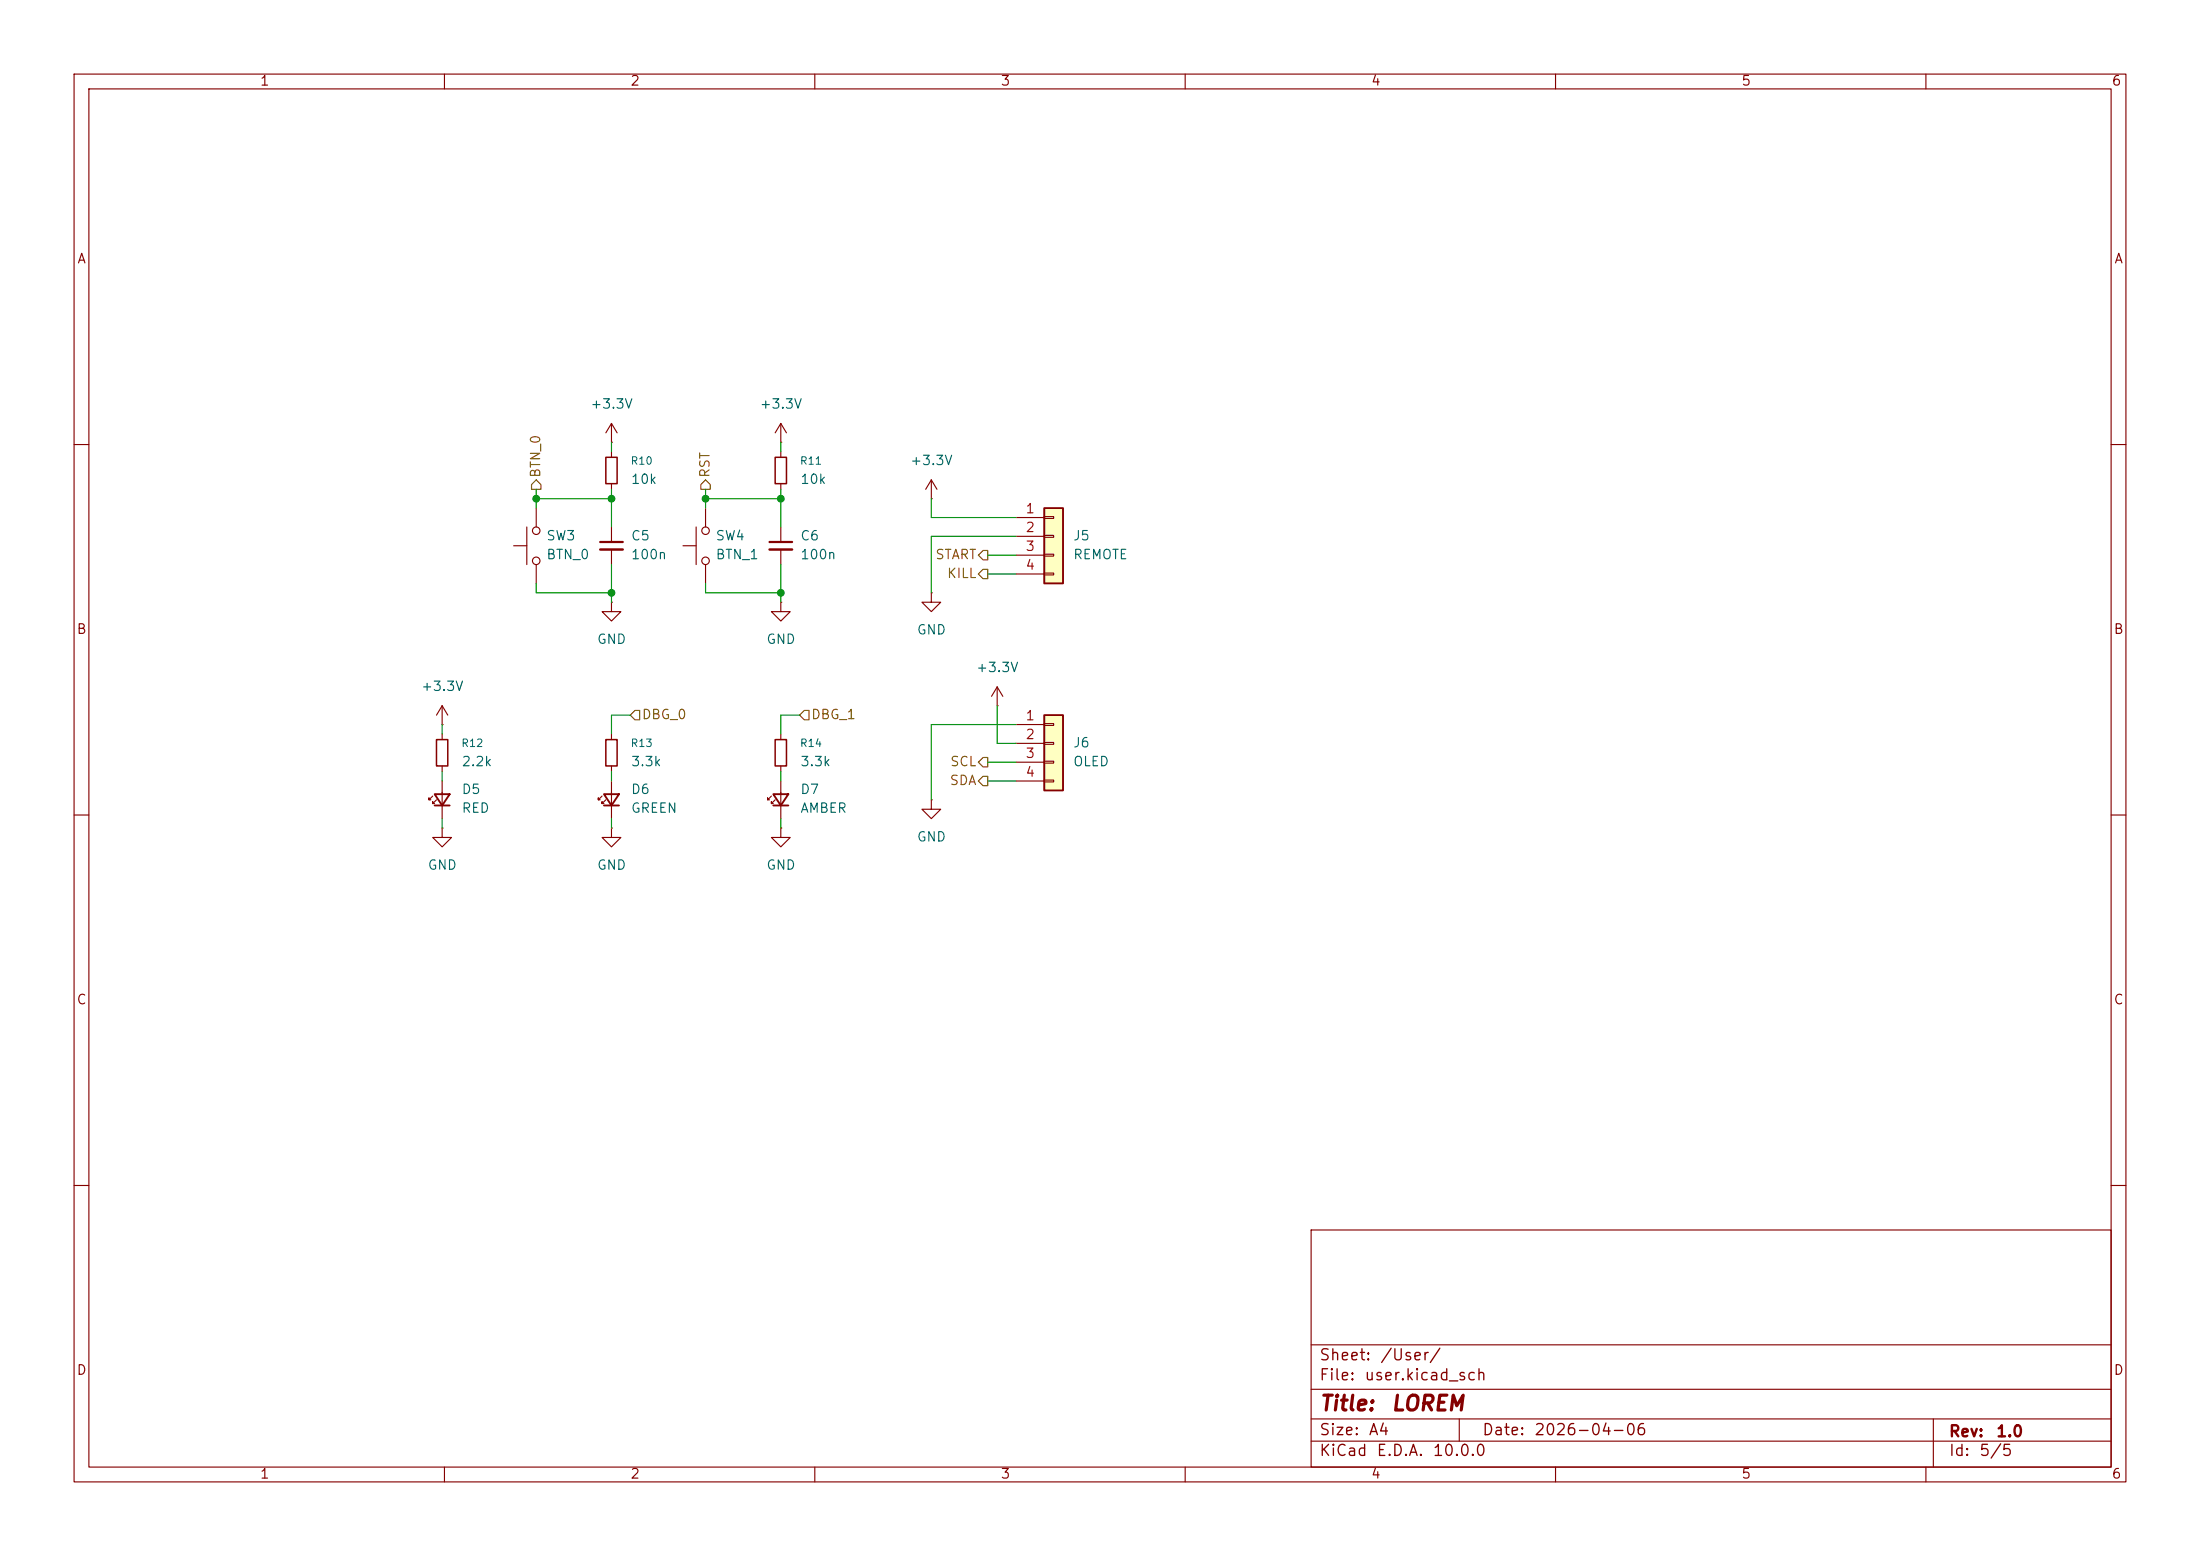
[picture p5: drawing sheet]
(kicad_sch
 (version 20260306)
 (generator "eeschema")
 (generator_version "10.0")
 (paper "A4")
 (title_block
  (title "LOREM")
  (date "2026-04-06")
  (rev "1.0"))
 (lib_symbols
  (symbol "Connector_Generic:Conn_01x04"
   (pin_names
    (offset 1.016) (hide yes)) (exclude_from_sim no) (in_bom yes) (on_board yes)
   (in_pos_files yes)
   (duplicate_pin_numbers_are_jumpers no)
   (property "Reference" "J" (at 0 5.08 0) (show_name no) (do_not_autoplace no) (effects (font (size 1.27 1.27))))
   (property "Value" "Conn_01x04" (at 0 -7.62 0) (show_name no) (do_not_autoplace no) (effects (font (size 1.27 1.27))))
   (property "Footprint" "" (at 0 0 0) (show_name no) (do_not_autoplace no) (hide yes) (effects (font (size 1.27 1.27))))
   (property "Datasheet" "" (at 0 0 0) (show_name no) (do_not_autoplace no) (hide yes) (effects (font (size 1.27 1.27))))
   (property "Description" "Generic connector, single row, 01x04, script generated (kicad-library-utils/schlib/autogen/connector/)" (at 0 0 0) (show_name no) (do_not_autoplace no) (hide yes) (effects (font (size 1.27 1.27))))
   (symbol "Conn_01x04_1_1"
    (rectangle (start -1.27 3.81) (end 1.27 -6.35) (stroke (width 0.254) (type default)) (fill (type background)))
    (rectangle (start -1.27 2.667) (end 0 2.413) (stroke (width 0.1524) (type default)) (fill (type none)))
    (rectangle (start -1.27 0.127) (end 0 -0.127) (stroke (width 0.1524) (type default)) (fill (type none)))
    (rectangle (start -1.27 -2.413) (end 0 -2.667) (stroke (width 0.1524) (type default)) (fill (type none)))
    (rectangle (start -1.27 -4.953) (end 0 -5.207) (stroke (width 0.1524) (type default)) (fill (type none)))
    (pin passive line (at -5.08 2.54 0) (length 3.81) (name "Pin_1" (effects (font (size 1.27 1.27)))) (number "1" (effects (font (size 1.27 1.27)))))
    (pin passive line (at -5.08 0 0) (length 3.81) (name "Pin_2" (effects (font (size 1.27 1.27)))) (number "2" (effects (font (size 1.27 1.27)))))
    (pin passive line (at -5.08 -2.54 0) (length 3.81) (name "Pin_3" (effects (font (size 1.27 1.27)))) (number "3" (effects (font (size 1.27 1.27)))))
    (pin passive line (at -5.08 -5.08 0) (length 3.81) (name "Pin_4" (effects (font (size 1.27 1.27)))) (number "4" (effects (font (size 1.27 1.27))))))
   (embedded_fonts no))
  (symbol "Device:C_Small"
   (pin_numbers (hide yes))
   (pin_names
    (offset 0.254) (hide yes)) (exclude_from_sim no) (in_bom yes) (on_board yes)
   (in_pos_files yes)
   (duplicate_pin_numbers_are_jumpers no)
   (property "Reference" "C" (at 0.254 1.778 0) (show_name no) (do_not_autoplace no) (effects (font (size 1.27 1.27)) (justify left)))
   (property "Value" "C_Small" (at 0.254 -2.032 0) (show_name no) (do_not_autoplace no) (effects (font (size 1.27 1.27)) (justify left)))
   (property "Footprint" "" (at 0 0 0) (show_name no) (do_not_autoplace no) (hide yes) (effects (font (size 1.27 1.27))))
   (property "Datasheet" "" (at 0 0 0) (show_name no) (do_not_autoplace no) (hide yes) (effects (font (size 1.27 1.27))))
   (property "Description" "Unpolarized capacitor, small symbol" (at 0 0 0) (show_name no) (do_not_autoplace no) (hide yes) (effects (font (size 1.27 1.27))))
   (symbol "C_Small_0_1"
    (polyline (pts (xy -1.524 0.508) (xy 1.524 0.508)) (stroke (width 0.3048) (type default)) (fill (type none)))
    (polyline (pts (xy -1.524 -0.508) (xy 1.524 -0.508)) (stroke (width 0.3302) (type default)) (fill (type none))))
   (symbol "C_Small_1_1"
    (pin passive line (at 0 2.54 270) (length 2.032) (name "" (effects (font (size 1.27 1.27)))) (number "1" (effects (font (size 1.27 1.27)))))
    (pin passive line (at 0 -2.54 90) (length 2.032) (name "" (effects (font (size 1.27 1.27)))) (number "2" (effects (font (size 1.27 1.27))))))
   (embedded_fonts no))
  (symbol "Device:LED_Small"
   (pin_numbers (hide yes))
   (pin_names
    (offset 0.254) (hide yes)) (exclude_from_sim no) (in_bom yes) (on_board yes)
   (in_pos_files yes)
   (duplicate_pin_numbers_are_jumpers no)
   (property "Reference" "D" (at -1.27 3.175 0) (show_name no) (do_not_autoplace no) (effects (font (size 1.27 1.27)) (justify left)))
   (property "Value" "LED_Small" (at -4.445 -2.54 0) (show_name no) (do_not_autoplace no) (effects (font (size 1.27 1.27)) (justify left)))
   (property "Footprint" "" (at 0 0 90) (show_name no) (do_not_autoplace no) (hide yes) (effects (font (size 1.27 1.27))))
   (property "Datasheet" "" (at 0 0 90) (show_name no) (do_not_autoplace no) (hide yes) (effects (font (size 1.27 1.27))))
   (property "Description" "Light emitting diode, small symbol" (at 0 0 0) (show_name no) (do_not_autoplace no) (hide yes) (effects (font (size 1.27 1.27))))
   (property "Sim.Pins" "1=K 2=A" (at 0 0 0) (show_name no) (do_not_autoplace no) (hide yes) (effects (font (size 1.27 1.27))))
   (symbol "LED_Small_0_1"
    (polyline (pts (xy -0.762 -1.016) (xy -0.762 1.016)) (stroke (width 0.254) (type default)) (fill (type none)))
    (polyline (pts (xy 0 0.762) (xy -0.508 1.27) (xy -0.254 1.27) (xy -0.508 1.27) (xy -0.508 1.016)) (stroke (width 0) (type default)) (fill (type none)))
    (polyline (pts (xy 0.508 1.27) (xy 0 1.778) (xy 0.254 1.778) (xy 0 1.778) (xy 0 1.524)) (stroke (width 0) (type default)) (fill (type none)))
    (polyline (pts (xy 0.762 -1.016) (xy -0.762 0) (xy 0.762 1.016) (xy 0.762 -1.016)) (stroke (width 0.254) (type default)) (fill (type none)))
    (polyline (pts (xy 1.016 0) (xy -0.762 0)) (stroke (width 0) (type default)) (fill (type none))))
   (symbol "LED_Small_1_1"
    (pin passive line (at -2.54 0 0) (length 1.778) (name "K" (effects (font (size 1.27 1.27)))) (number "1" (effects (font (size 1.27 1.27)))))
    (pin passive line (at 2.54 0 180) (length 1.778) (name "A" (effects (font (size 1.27 1.27)))) (number "2" (effects (font (size 1.27 1.27))))))
   (embedded_fonts no))
  (symbol "Device:R_Small"
   (pin_numbers (hide yes))
   (pin_names
    (offset 0.254) (hide yes)) (exclude_from_sim no) (in_bom yes) (on_board yes)
   (in_pos_files yes)
   (duplicate_pin_numbers_are_jumpers no)
   (property "Reference" "R" (at 0 0 90) (show_name no) (do_not_autoplace no) (effects (font (size 1.016 1.016))))
   (property "Value" "R_Small" (at 1.778 0 90) (show_name no) (do_not_autoplace no) (effects (font (size 1.27 1.27))))
   (property "Footprint" "" (at 0 0 0) (show_name no) (do_not_autoplace no) (hide yes) (effects (font (size 1.27 1.27))))
   (property "Datasheet" "" (at 0 0 0) (show_name no) (do_not_autoplace no) (hide yes) (effects (font (size 1.27 1.27))))
   (property "Description" "Resistor, small symbol" (at 0 0 0) (show_name no) (do_not_autoplace no) (hide yes) (effects (font (size 1.27 1.27))))
   (symbol "R_Small_0_1"
    (rectangle (start -0.762 1.778) (end 0.762 -1.778) (stroke (width 0.2032) (type default)) (fill (type none))))
   (symbol "R_Small_1_1"
    (pin passive line (at 0 2.54 270) (length 0.762) (name "" (effects (font (size 1.27 1.27)))) (number "1" (effects (font (size 1.27 1.27)))))
    (pin passive line (at 0 -2.54 90) (length 0.762) (name "" (effects (font (size 1.27 1.27)))) (number "2" (effects (font (size 1.27 1.27))))))
   (embedded_fonts no))
  (symbol "Switch:SW_Push"
   (pin_numbers (hide yes))
   (pin_names
    (offset 1.016) (hide yes)) (exclude_from_sim no) (in_bom yes) (on_board yes)
   (in_pos_files yes)
   (duplicate_pin_numbers_are_jumpers no)
   (property "Reference" "SW" (at 1.27 2.54 0) (show_name no) (do_not_autoplace no) (effects (font (size 1.27 1.27)) (justify left)))
   (property "Value" "SW_Push" (at 0 -1.524 0) (show_name no) (do_not_autoplace no) (effects (font (size 1.27 1.27))))
   (property "Footprint" "" (at 0 5.08 0) (show_name no) (do_not_autoplace no) (hide yes) (effects (font (size 1.27 1.27))))
   (property "Datasheet" "" (at 0 5.08 0) (show_name no) (do_not_autoplace no) (hide yes) (effects (font (size 1.27 1.27))))
   (property "Description" "Push button switch, generic, two pins" (at 0 0 0) (show_name no) (do_not_autoplace no) (hide yes) (effects (font (size 1.27 1.27))))
   (symbol "SW_Push_0_1"
    (circle (center -2.032 0) (radius 0.508) (stroke (width 0) (type default)) (fill (type none)))
    (polyline (pts (xy 0 1.27) (xy 0 3.048)) (stroke (width 0) (type default)) (fill (type none)))
    (circle (center 2.032 0) (radius 0.508) (stroke (width 0) (type default)) (fill (type none)))
    (polyline (pts (xy 2.54 1.27) (xy -2.54 1.27)) (stroke (width 0) (type default)) (fill (type none)))
    (pin passive line (at -5.08 0 0) (length 2.54) (name "1" (effects (font (size 1.27 1.27)))) (number "1" (effects (font (size 1.27 1.27)))))
    (pin passive line (at 5.08 0 180) (length 2.54) (name "2" (effects (font (size 1.27 1.27)))) (number "2" (effects (font (size 1.27 1.27))))))
   (embedded_fonts no))
  (symbol "power:+3.3V"
   (power global)
   (pin_numbers (hide yes))
   (pin_names
    (offset 0) (hide yes)) (exclude_from_sim no) (in_bom yes) (on_board yes)
   (in_pos_files yes)
   (duplicate_pin_numbers_are_jumpers no)
   (property "Reference" "#PWR" (at 0 -3.81 0) (show_name no) (do_not_autoplace no) (hide yes) (effects (font (size 1.27 1.27))))
   (property "Value" "+3.3V" (at 0 3.556 0) (show_name no) (do_not_autoplace no) (effects (font (size 1.27 1.27))))
   (property "Footprint" "" (at 0 0 0) (show_name no) (do_not_autoplace no) (hide yes) (effects (font (size 1.27 1.27))))
   (property "Datasheet" "" (at 0 0 0) (show_name no) (do_not_autoplace no) (hide yes) (effects (font (size 1.27 1.27))))
   (property "Description" "Power symbol creates a global label with name \"+3.3V\"" (at 0 0 0) (show_name no) (do_not_autoplace no) (hide yes) (effects (font (size 1.27 1.27))))
   (symbol "+3.3V_0_1"
    (polyline (pts (xy -0.762 1.27) (xy 0 2.54)) (stroke (width 0) (type default)) (fill (type none)))
    (polyline (pts (xy 0 2.54) (xy 0.762 1.27)) (stroke (width 0) (type default)) (fill (type none)))
    (polyline (pts (xy 0 0) (xy 0 2.54)) (stroke (width 0) (type default)) (fill (type none))))
   (symbol "+3.3V_1_1"
    (pin power_in line (at 0 0 90) (length 0) (name "" (effects (font (size 1.27 1.27)))) (number "1" (effects (font (size 1.27 1.27))))))
   (embedded_fonts no))
  (symbol "power:GND"
   (power global)
   (pin_numbers (hide yes))
   (pin_names
    (offset 0) (hide yes)) (exclude_from_sim no) (in_bom yes) (on_board yes)
   (in_pos_files yes)
   (duplicate_pin_numbers_are_jumpers no)
   (property "Reference" "#PWR" (at 0 -6.35 0) (show_name no) (do_not_autoplace no) (hide yes) (effects (font (size 1.27 1.27))))
   (property "Value" "GND" (at 0 -3.81 0) (show_name no) (do_not_autoplace no) (effects (font (size 1.27 1.27))))
   (property "Footprint" "" (at 0 0 0) (show_name no) (do_not_autoplace no) (hide yes) (effects (font (size 1.27 1.27))))
   (property "Datasheet" "" (at 0 0 0) (show_name no) (do_not_autoplace no) (hide yes) (effects (font (size 1.27 1.27))))
   (property "Description" "Power symbol creates a global label with name \"GND\" , ground" (at 0 0 0) (show_name no) (do_not_autoplace no) (hide yes) (effects (font (size 1.27 1.27))))
   (symbol "GND_0_1"
    (polyline (pts (xy 0 0) (xy 0 -1.27) (xy 1.27 -1.27) (xy 0 -2.54) (xy -1.27 -1.27) (xy 0 -1.27)) (stroke (width 0) (type default)) (fill (type none))))
   (symbol "GND_1_1"
    (pin power_in line (at 0 0 270) (length 0) (name "" (effects (font (size 1.27 1.27)))) (number "1" (effects (font (size 1.27 1.27))))))
   (embedded_fonts no)))
 (junction
  (at 95.25 67.31)
  (diameter 0)
  (color 0 0 0 0))
 (junction
  (at 105.41 80.01)
  (diameter 0)
  (color 0 0 0 0))
 (junction
  (at 82.55 67.31)
  (diameter 0)
  (color 0 0 0 0))
 (junction
  (at 105.41 67.31)
  (diameter 0)
  (color 0 0 0 0))
 (junction
  (at 82.55 80.01)
  (diameter 0)
  (color 0 0 0 0))
 (junction
  (at 72.39 67.31)
  (diameter 0)
  (color 0 0 0 0))
 (wire
  (pts (xy 85.09 96.52) (xy 82.55 96.52))
  (stroke (width 0) (type default)))
 (wire
  (pts (xy 137.16 72.39) (xy 125.73 72.39))
  (stroke (width 0) (type default)))
 (wire
  (pts (xy 59.69 97.79) (xy 59.69 99.06))
  (stroke (width 0) (type default)))
 (wire
  (pts (xy 82.55 110.49) (xy 82.55 111.76))
  (stroke (width 0) (type default)))
 (wire
  (pts (xy 125.73 97.79) (xy 125.73 107.95))
  (stroke (width 0) (type default)))
 (wire
  (pts (xy 82.55 71.12) (xy 82.55 67.31))
  (stroke (width 0) (type default)))
 (wire
  (pts (xy 125.73 69.85) (xy 125.73 67.31))
  (stroke (width 0) (type default)))
 (wire
  (pts (xy 72.39 80.01) (xy 82.55 80.01))
  (stroke (width 0) (type default)))
 (wire
  (pts (xy 95.25 80.01) (xy 105.41 80.01))
  (stroke (width 0) (type default)))
 (wire
  (pts (xy 82.55 76.2) (xy 82.55 80.01))
  (stroke (width 0) (type default)))
 (wire
  (pts (xy 82.55 96.52) (xy 82.55 99.06))
  (stroke (width 0) (type default)))
 (wire
  (pts (xy 133.35 105.41) (xy 137.16 105.41))
  (stroke (width 0) (type default)))
 (wire
  (pts (xy 134.62 100.33) (xy 137.16 100.33))
  (stroke (width 0) (type default)))
 (wire
  (pts (xy 105.41 99.06) (xy 105.41 96.52))
  (stroke (width 0) (type default)))
 (wire
  (pts (xy 105.41 96.52) (xy 107.95 96.52))
  (stroke (width 0) (type default)))
 (wire
  (pts (xy 105.41 110.49) (xy 105.41 111.76))
  (stroke (width 0) (type default)))
 (wire
  (pts (xy 133.35 74.93) (xy 137.16 74.93))
  (stroke (width 0) (type default)))
 (wire
  (pts (xy 95.25 78.74) (xy 95.25 80.01))
  (stroke (width 0) (type default)))
 (wire
  (pts (xy 82.55 104.14) (xy 82.55 105.41))
  (stroke (width 0) (type default)))
 (wire
  (pts (xy 105.41 80.01) (xy 105.41 81.28))
  (stroke (width 0) (type default)))
 (wire
  (pts (xy 82.55 66.04) (xy 82.55 67.31))
  (stroke (width 0) (type default)))
 (wire
  (pts (xy 95.25 66.04) (xy 95.25 67.31))
  (stroke (width 0) (type default)))
 (wire
  (pts (xy 72.39 67.31) (xy 72.39 68.58))
  (stroke (width 0) (type default)))
 (wire
  (pts (xy 133.35 102.87) (xy 137.16 102.87))
  (stroke (width 0) (type default)))
 (wire
  (pts (xy 95.25 67.31) (xy 95.25 68.58))
  (stroke (width 0) (type default)))
 (wire
  (pts (xy 105.41 71.12) (xy 105.41 67.31))
  (stroke (width 0) (type default)))
 (wire
  (pts (xy 72.39 67.31) (xy 82.55 67.31))
  (stroke (width 0) (type default)))
 (wire
  (pts (xy 82.55 59.69) (xy 82.55 60.96))
  (stroke (width 0) (type default)))
 (wire
  (pts (xy 105.41 76.2) (xy 105.41 80.01))
  (stroke (width 0) (type default)))
 (wire
  (pts (xy 72.39 66.04) (xy 72.39 67.31))
  (stroke (width 0) (type default)))
 (wire
  (pts (xy 134.62 95.25) (xy 134.62 100.33))
  (stroke (width 0) (type default)))
 (wire
  (pts (xy 105.41 66.04) (xy 105.41 67.31))
  (stroke (width 0) (type default)))
 (wire
  (pts (xy 105.41 104.14) (xy 105.41 105.41))
  (stroke (width 0) (type default)))
 (wire
  (pts (xy 125.73 72.39) (xy 125.73 80.01))
  (stroke (width 0) (type default)))
 (wire
  (pts (xy 95.25 67.31) (xy 105.41 67.31))
  (stroke (width 0) (type default)))
 (wire
  (pts (xy 137.16 69.85) (xy 125.73 69.85))
  (stroke (width 0) (type default)))
 (wire
  (pts (xy 105.41 59.69) (xy 105.41 60.96))
  (stroke (width 0) (type default)))
 (wire
  (pts (xy 72.39 78.74) (xy 72.39 80.01))
  (stroke (width 0) (type default)))
 (wire
  (pts (xy 59.69 104.14) (xy 59.69 105.41))
  (stroke (width 0) (type default)))
 (wire
  (pts (xy 82.55 80.01) (xy 82.55 81.28))
  (stroke (width 0) (type default)))
 (wire
  (pts (xy 133.35 77.47) (xy 137.16 77.47))
  (stroke (width 0) (type default)))
 (wire
  (pts (xy 59.69 110.49) (xy 59.69 111.76))
  (stroke (width 0) (type default)))
 (wire
  (pts (xy 137.16 97.79) (xy 125.73 97.79))
  (stroke (width 0) (type default)))
 (hierarchical_label "RST"
  (shape output)
  (at 95.25 66.04 90)
  (effects (font (size 1.27 1.27)) (justify left)))
 (hierarchical_label "BTN_0"
  (shape output)
  (at 72.39 66.04 90)
  (effects (font (size 1.27 1.27)) (justify left)))
 (hierarchical_label "START"
  (shape output)
  (at 133.35 74.93 180)
  (effects (font (size 1.27 1.27)) (justify right)))
 (hierarchical_label "DBG_0"
  (shape input)
  (at 85.09 96.52 0)
  (effects (font (size 1.27 1.27)) (justify left)))
 (hierarchical_label "DBG_1"
  (shape input)
  (at 107.95 96.52 0)
  (effects (font (size 1.27 1.27)) (justify left)))
 (hierarchical_label "SDA"
  (shape output)
  (at 133.35 105.41 180)
  (effects (font (size 1.27 1.27)) (justify right)))
 (hierarchical_label "SCL"
  (shape output)
  (at 133.35 102.87 180)
  (effects (font (size 1.27 1.27)) (justify right)))
 (hierarchical_label "KILL"
  (shape output)
  (at 133.35 77.47 180)
  (effects (font (size 1.27 1.27)) (justify right)))
 (symbol
  (lib_id "Device:C_Small")
  (at 82.55 73.66 0)
  (unit 1)
  (body_style 1)
  (exclude_from_sim no)
  (in_bom yes)
  (on_board yes)
  (in_pos_files yes)
  (dnp no)
  (fields_autoplaced yes)
  (property "Reference" "C5" (at 85.09 72.3962 0) (show_name no) (do_not_autoplace no) (effects (font (size 1.27 1.27)) (justify left)))
  (property "Value" "100n" (at 85.09 74.9362 0) (show_name no) (do_not_autoplace no) (effects (font (size 1.27 1.27)) (justify left)))
  (property "Footprint" "Capacitor_SMD:C_0402_1005Metric" (at 82.55 73.66 0) (hide yes) (show_name no) (do_not_autoplace no) (effects (font (size 1.27 1.27))))
  (property "Datasheet" "" (at 82.55 73.66 0) (hide yes) (show_name no) (do_not_autoplace no) (effects (font (size 1.27 1.27))))
  (property "Description" "Unpolarized capacitor, small symbol" (at 82.55 73.66 0) (hide yes) (show_name no) (do_not_autoplace no) (effects (font (size 1.27 1.27))))
  (pin "1")
  (pin "2"))
 (symbol
  (lib_id "power:GND")
  (at 105.41 81.28 0)
  (unit 1)
  (body_style 1)
  (exclude_from_sim no)
  (in_bom yes)
  (on_board yes)
  (in_pos_files yes)
  (dnp no)
  (fields_autoplaced yes)
  (property "Reference" "#PWR039" (at 105.41 87.63 0) (hide yes) (show_name no) (do_not_autoplace no) (effects (font (size 1.27 1.27))))
  (property "Value" "GND" (at 105.41 86.36 0) (show_name no) (do_not_autoplace no) (effects (font (size 1.27 1.27))))
  (property "Footprint" "" (at 105.41 81.28 0) (hide yes) (show_name no) (do_not_autoplace no) (effects (font (size 1.27 1.27))))
  (property "Datasheet" "" (at 105.41 81.28 0) (hide yes) (show_name no) (do_not_autoplace no) (effects (font (size 1.27 1.27))))
  (property "Description" "Power symbol creates a global label with name \"GND\" , ground" (at 105.41 81.28 0) (hide yes) (show_name no) (do_not_autoplace no) (effects (font (size 1.27 1.27))))
  (pin "1"))
 (symbol
  (lib_id "power:GND")
  (at 59.69 111.76 0)
  (unit 1)
  (body_style 1)
  (exclude_from_sim no)
  (in_bom yes)
  (on_board yes)
  (in_pos_files yes)
  (dnp no)
  (fields_autoplaced yes)
  (property "Reference" "#PWR040" (at 59.69 118.11 0) (hide yes) (show_name no) (do_not_autoplace no) (effects (font (size 1.27 1.27))))
  (property "Value" "GND" (at 59.69 116.84 0) (show_name no) (do_not_autoplace no) (effects (font (size 1.27 1.27))))
  (property "Footprint" "" (at 59.69 111.76 0) (hide yes) (show_name no) (do_not_autoplace no) (effects (font (size 1.27 1.27))))
  (property "Datasheet" "" (at 59.69 111.76 0) (hide yes) (show_name no) (do_not_autoplace no) (effects (font (size 1.27 1.27))))
  (property "Description" "Power symbol creates a global label with name \"GND\" , ground" (at 59.69 111.76 0) (hide yes) (show_name no) (do_not_autoplace no) (effects (font (size 1.27 1.27))))
  (pin "1"))
 (symbol
  (lib_id "power:GND")
  (at 125.73 80.01 0)
  (unit 1)
  (body_style 1)
  (exclude_from_sim no)
  (in_bom yes)
  (on_board yes)
  (in_pos_files yes)
  (dnp no)
  (fields_autoplaced yes)
  (property "Reference" "#PWR073" (at 125.73 86.36 0) (hide yes) (show_name no) (do_not_autoplace no) (effects (font (size 1.27 1.27))))
  (property "Value" "GND" (at 125.73 85.09 0) (show_name no) (do_not_autoplace no) (effects (font (size 1.27 1.27))))
  (property "Footprint" "" (at 125.73 80.01 0) (hide yes) (show_name no) (do_not_autoplace no) (effects (font (size 1.27 1.27))))
  (property "Datasheet" "" (at 125.73 80.01 0) (hide yes) (show_name no) (do_not_autoplace no) (effects (font (size 1.27 1.27))))
  (property "Description" "Power symbol creates a global label with name \"GND\" , ground" (at 125.73 80.01 0) (hide yes) (show_name no) (do_not_autoplace no) (effects (font (size 1.27 1.27))))
  (pin "1"))
 (symbol
  (lib_id "power:+3.3V")
  (at 82.55 59.69 0)
  (unit 1)
  (body_style 1)
  (exclude_from_sim no)
  (in_bom yes)
  (on_board yes)
  (in_pos_files yes)
  (dnp no)
  (fields_autoplaced yes)
  (property "Reference" "#PWR036" (at 82.55 63.5 0) (hide yes) (show_name no) (do_not_autoplace no) (effects (font (size 1.27 1.27))))
  (property "Value" "+3.3V" (at 82.55 54.61 0) (show_name no) (do_not_autoplace no) (effects (font (size 1.27 1.27))))
  (property "Footprint" "" (at 82.55 59.69 0) (hide yes) (show_name no) (do_not_autoplace no) (effects (font (size 1.27 1.27))))
  (property "Datasheet" "" (at 82.55 59.69 0) (hide yes) (show_name no) (do_not_autoplace no) (effects (font (size 1.27 1.27))))
  (property "Description" "Power symbol creates a global label with name \"+3.3V\"" (at 82.55 59.69 0) (hide yes) (show_name no) (do_not_autoplace no) (effects (font (size 1.27 1.27))))
  (pin "1"))
 (symbol
  (lib_id "power:GND")
  (at 105.41 111.76 0)
  (unit 1)
  (body_style 1)
  (exclude_from_sim no)
  (in_bom yes)
  (on_board yes)
  (in_pos_files yes)
  (dnp no)
  (fields_autoplaced yes)
  (property "Reference" "#PWR042" (at 105.41 118.11 0) (hide yes) (show_name no) (do_not_autoplace no) (effects (font (size 1.27 1.27))))
  (property "Value" "GND" (at 105.41 116.84 0) (show_name no) (do_not_autoplace no) (effects (font (size 1.27 1.27))))
  (property "Footprint" "" (at 105.41 111.76 0) (hide yes) (show_name no) (do_not_autoplace no) (effects (font (size 1.27 1.27))))
  (property "Datasheet" "" (at 105.41 111.76 0) (hide yes) (show_name no) (do_not_autoplace no) (effects (font (size 1.27 1.27))))
  (property "Description" "Power symbol creates a global label with name \"GND\" , ground" (at 105.41 111.76 0) (hide yes) (show_name no) (do_not_autoplace no) (effects (font (size 1.27 1.27))))
  (pin "1"))
 (symbol
  (lib_id "power:+3.3V")
  (at 125.73 67.31 0)
  (unit 1)
  (body_style 1)
  (exclude_from_sim no)
  (in_bom yes)
  (on_board yes)
  (in_pos_files yes)
  (dnp no)
  (fields_autoplaced yes)
  (property "Reference" "#PWR072" (at 125.73 71.12 0) (hide yes) (show_name no) (do_not_autoplace no) (effects (font (size 1.27 1.27))))
  (property "Value" "+3.3V" (at 125.73 62.23 0) (show_name no) (do_not_autoplace no) (effects (font (size 1.27 1.27))))
  (property "Footprint" "" (at 125.73 67.31 0) (hide yes) (show_name no) (do_not_autoplace no) (effects (font (size 1.27 1.27))))
  (property "Datasheet" "" (at 125.73 67.31 0) (hide yes) (show_name no) (do_not_autoplace no) (effects (font (size 1.27 1.27))))
  (property "Description" "Power symbol creates a global label with name \"+3.3V\"" (at 125.73 67.31 0) (hide yes) (show_name no) (do_not_autoplace no) (effects (font (size 1.27 1.27))))
  (pin "1"))
 (symbol
  (lib_id "Device:C_Small")
  (at 105.41 73.66 0)
  (unit 1)
  (body_style 1)
  (exclude_from_sim no)
  (in_bom yes)
  (on_board yes)
  (in_pos_files yes)
  (dnp no)
  (fields_autoplaced yes)
  (property "Reference" "C6" (at 107.95 72.3962 0) (show_name no) (do_not_autoplace no) (effects (font (size 1.27 1.27)) (justify left)))
  (property "Value" "100n" (at 107.95 74.9362 0) (show_name no) (do_not_autoplace no) (effects (font (size 1.27 1.27)) (justify left)))
  (property "Footprint" "Capacitor_SMD:C_0402_1005Metric" (at 105.41 73.66 0) (hide yes) (show_name no) (do_not_autoplace no) (effects (font (size 1.27 1.27))))
  (property "Datasheet" "" (at 105.41 73.66 0) (hide yes) (show_name no) (do_not_autoplace no) (effects (font (size 1.27 1.27))))
  (property "Description" "Unpolarized capacitor, small symbol" (at 105.41 73.66 0) (hide yes) (show_name no) (do_not_autoplace no) (effects (font (size 1.27 1.27))))
  (pin "1")
  (pin "2"))
 (symbol
  (lib_id "Connector_Generic:Conn_01x04")
  (at 142.24 72.39 0)
  (unit 1)
  (body_style 1)
  (exclude_from_sim no)
  (in_bom no)
  (on_board yes)
  (in_pos_files no)
  (dnp no)
  (fields_autoplaced yes)
  (property "Reference" "J5" (at 144.78 72.3899 0) (show_name no) (do_not_autoplace no) (effects (font (size 1.27 1.27)) (justify left)))
  (property "Value" "REMOTE" (at 144.78 74.9299 0) (show_name no) (do_not_autoplace no) (effects (font (size 1.27 1.27)) (justify left)))
  (property "Footprint" "Connector_PinHeader_2.54mm:PinHeader_1x04_P2.54mm_Vertical" (at 142.24 72.39 0) (hide yes) (show_name no) (do_not_autoplace no) (effects (font (size 1.27 1.27))))
  (property "Datasheet" "" (at 142.24 72.39 0) (hide yes) (show_name no) (do_not_autoplace no) (effects (font (size 1.27 1.27))))
  (property "Description" "Generic connector, single row, 01x04, script generated (kicad-library-utils/schlib/autogen/connector/)" (at 142.24 72.39 0) (hide yes) (show_name no) (do_not_autoplace no) (effects (font (size 1.27 1.27))))
  (pin "2")
  (pin "1")
  (pin "3")
  (pin "4"))
 (symbol
  (lib_id "power:GND")
  (at 125.73 107.95 0)
  (unit 1)
  (body_style 1)
  (exclude_from_sim no)
  (in_bom yes)
  (on_board yes)
  (in_pos_files yes)
  (dnp no)
  (fields_autoplaced yes)
  (property "Reference" "#PWR035" (at 125.73 114.3 0) (hide yes) (show_name no) (do_not_autoplace no) (effects (font (size 1.27 1.27))))
  (property "Value" "GND" (at 125.73 113.03 0) (show_name no) (do_not_autoplace no) (effects (font (size 1.27 1.27))))
  (property "Footprint" "" (at 125.73 107.95 0) (hide yes) (show_name no) (do_not_autoplace no) (effects (font (size 1.27 1.27))))
  (property "Datasheet" "" (at 125.73 107.95 0) (hide yes) (show_name no) (do_not_autoplace no) (effects (font (size 1.27 1.27))))
  (property "Description" "Power symbol creates a global label with name \"GND\" , ground" (at 125.73 107.95 0) (hide yes) (show_name no) (do_not_autoplace no) (effects (font (size 1.27 1.27))))
  (pin "1"))
 (symbol
  (lib_id "Device:LED_Small")
  (at 82.55 107.95 90)
  (unit 1)
  (body_style 1)
  (exclude_from_sim no)
  (in_bom yes)
  (on_board yes)
  (in_pos_files yes)
  (dnp no)
  (fields_autoplaced yes)
  (property "Reference" "D6" (at 85.09 106.6164 90) (show_name no) (do_not_autoplace no) (effects (font (size 1.27 1.27)) (justify right)))
  (property "Value" "GREEN" (at 85.09 109.1564 90) (show_name no) (do_not_autoplace no) (effects (font (size 1.27 1.27)) (justify right)))
  (property "Footprint" "LED_SMD:LED_0603_1608Metric" (at 82.55 107.95 90) (hide yes) (show_name no) (do_not_autoplace no) (effects (font (size 1.27 1.27))))
  (property "Datasheet" "" (at 82.55 107.95 90) (hide yes) (show_name no) (do_not_autoplace no) (effects (font (size 1.27 1.27))))
  (property "Description" "Light emitting diode, small symbol" (at 82.55 107.95 0) (hide yes) (show_name no) (do_not_autoplace no) (effects (font (size 1.27 1.27))))
  (property "Sim.Pins" "1=K 2=A" (at 82.55 107.95 0) (hide yes) (show_name no) (do_not_autoplace no) (effects (font (size 1.27 1.27))))
  (pin "1")
  (pin "2"))
 (symbol
  (lib_id "power:GND")
  (at 82.55 111.76 0)
  (unit 1)
  (body_style 1)
  (exclude_from_sim no)
  (in_bom yes)
  (on_board yes)
  (in_pos_files yes)
  (dnp no)
  (fields_autoplaced yes)
  (property "Reference" "#PWR041" (at 82.55 118.11 0) (hide yes) (show_name no) (do_not_autoplace no) (effects (font (size 1.27 1.27))))
  (property "Value" "GND" (at 82.55 116.84 0) (show_name no) (do_not_autoplace no) (effects (font (size 1.27 1.27))))
  (property "Footprint" "" (at 82.55 111.76 0) (hide yes) (show_name no) (do_not_autoplace no) (effects (font (size 1.27 1.27))))
  (property "Datasheet" "" (at 82.55 111.76 0) (hide yes) (show_name no) (do_not_autoplace no) (effects (font (size 1.27 1.27))))
  (property "Description" "Power symbol creates a global label with name \"GND\" , ground" (at 82.55 111.76 0) (hide yes) (show_name no) (do_not_autoplace no) (effects (font (size 1.27 1.27))))
  (pin "1"))
 (symbol
  (lib_id "Device:R_Small")
  (at 105.41 63.5 0)
  (unit 1)
  (body_style 1)
  (exclude_from_sim no)
  (in_bom yes)
  (on_board yes)
  (in_pos_files yes)
  (dnp no)
  (fields_autoplaced yes)
  (property "Reference" "R11" (at 107.95 62.2299 0) (show_name no) (do_not_autoplace no) (effects (font (size 1.016 1.016)) (justify left)))
  (property "Value" "10k" (at 107.95 64.7699 0) (show_name no) (do_not_autoplace no) (effects (font (size 1.27 1.27)) (justify left)))
  (property "Footprint" "Resistor_SMD:R_0402_1005Metric" (at 105.41 63.5 0) (hide yes) (show_name no) (do_not_autoplace no) (effects (font (size 1.27 1.27))))
  (property "Datasheet" "" (at 105.41 63.5 0) (hide yes) (show_name no) (do_not_autoplace no) (effects (font (size 1.27 1.27))))
  (property "Description" "Resistor, small symbol" (at 105.41 63.5 0) (hide yes) (show_name no) (do_not_autoplace no) (effects (font (size 1.27 1.27))))
  (pin "1")
  (pin "2"))
 (symbol
  (lib_id "power:+3.3V")
  (at 134.62 95.25 0)
  (unit 1)
  (body_style 1)
  (exclude_from_sim no)
  (in_bom yes)
  (on_board yes)
  (in_pos_files yes)
  (dnp no)
  (fields_autoplaced yes)
  (property "Reference" "#PWR034" (at 134.62 99.06 0) (hide yes) (show_name no) (do_not_autoplace no) (effects (font (size 1.27 1.27))))
  (property "Value" "+3.3V" (at 134.62 90.17 0) (show_name no) (do_not_autoplace no) (effects (font (size 1.27 1.27))))
  (property "Footprint" "" (at 134.62 95.25 0) (hide yes) (show_name no) (do_not_autoplace no) (effects (font (size 1.27 1.27))))
  (property "Datasheet" "" (at 134.62 95.25 0) (hide yes) (show_name no) (do_not_autoplace no) (effects (font (size 1.27 1.27))))
  (property "Description" "Power symbol creates a global label with name \"+3.3V\"" (at 134.62 95.25 0) (hide yes) (show_name no) (do_not_autoplace no) (effects (font (size 1.27 1.27))))
  (pin "1"))
 (symbol
  (lib_id "Device:LED_Small")
  (at 105.41 107.95 90)
  (unit 1)
  (body_style 1)
  (exclude_from_sim no)
  (in_bom yes)
  (on_board yes)
  (in_pos_files yes)
  (dnp no)
  (fields_autoplaced yes)
  (property "Reference" "D7" (at 107.95 106.6164 90) (show_name no) (do_not_autoplace no) (effects (font (size 1.27 1.27)) (justify right)))
  (property "Value" "AMBER" (at 107.95 109.1564 90) (show_name no) (do_not_autoplace no) (effects (font (size 1.27 1.27)) (justify right)))
  (property "Footprint" "LED_SMD:LED_0603_1608Metric" (at 105.41 107.95 90) (hide yes) (show_name no) (do_not_autoplace no) (effects (font (size 1.27 1.27))))
  (property "Datasheet" "" (at 105.41 107.95 90) (hide yes) (show_name no) (do_not_autoplace no) (effects (font (size 1.27 1.27))))
  (property "Description" "Light emitting diode, small symbol" (at 105.41 107.95 0) (hide yes) (show_name no) (do_not_autoplace no) (effects (font (size 1.27 1.27))))
  (property "Sim.Pins" "1=K 2=A" (at 105.41 107.95 0) (hide yes) (show_name no) (do_not_autoplace no) (effects (font (size 1.27 1.27))))
  (pin "1")
  (pin "2"))
 (symbol
  (lib_id "power:GND")
  (at 82.55 81.28 0)
  (unit 1)
  (body_style 1)
  (exclude_from_sim no)
  (in_bom yes)
  (on_board yes)
  (in_pos_files yes)
  (dnp no)
  (fields_autoplaced yes)
  (property "Reference" "#PWR037" (at 82.55 87.63 0) (hide yes) (show_name no) (do_not_autoplace no) (effects (font (size 1.27 1.27))))
  (property "Value" "GND" (at 82.55 86.36 0) (show_name no) (do_not_autoplace no) (effects (font (size 1.27 1.27))))
  (property "Footprint" "" (at 82.55 81.28 0) (hide yes) (show_name no) (do_not_autoplace no) (effects (font (size 1.27 1.27))))
  (property "Datasheet" "" (at 82.55 81.28 0) (hide yes) (show_name no) (do_not_autoplace no) (effects (font (size 1.27 1.27))))
  (property "Description" "Power symbol creates a global label with name \"GND\" , ground" (at 82.55 81.28 0) (hide yes) (show_name no) (do_not_autoplace no) (effects (font (size 1.27 1.27))))
  (pin "1"))
 (symbol
  (lib_id "Device:R_Small")
  (at 59.69 101.6 0)
  (unit 1)
  (body_style 1)
  (exclude_from_sim no)
  (in_bom yes)
  (on_board yes)
  (in_pos_files yes)
  (dnp no)
  (fields_autoplaced yes)
  (property "Reference" "R12" (at 62.23 100.3299 0) (show_name no) (do_not_autoplace no) (effects (font (size 1.016 1.016)) (justify left)))
  (property "Value" "2.2k" (at 62.23 102.8699 0) (show_name no) (do_not_autoplace no) (effects (font (size 1.27 1.27)) (justify left)))
  (property "Footprint" "Resistor_SMD:R_0402_1005Metric" (at 59.69 101.6 0) (hide yes) (show_name no) (do_not_autoplace no) (effects (font (size 1.27 1.27))))
  (property "Datasheet" "" (at 59.69 101.6 0) (hide yes) (show_name no) (do_not_autoplace no) (effects (font (size 1.27 1.27))))
  (property "Description" "Resistor, small symbol" (at 59.69 101.6 0) (hide yes) (show_name no) (do_not_autoplace no) (effects (font (size 1.27 1.27))))
  (pin "2")
  (pin "1"))
 (symbol
  (lib_id "power:+3.3V")
  (at 59.69 97.79 0)
  (unit 1)
  (body_style 1)
  (exclude_from_sim no)
  (in_bom yes)
  (on_board yes)
  (in_pos_files yes)
  (dnp no)
  (fields_autoplaced yes)
  (property "Reference" "#PWR051" (at 59.69 101.6 0) (hide yes) (show_name no) (do_not_autoplace no) (effects (font (size 1.27 1.27))))
  (property "Value" "+3.3V" (at 59.69 92.71 0) (show_name no) (do_not_autoplace no) (effects (font (size 1.27 1.27))))
  (property "Footprint" "" (at 59.69 97.79 0) (hide yes) (show_name no) (do_not_autoplace no) (effects (font (size 1.27 1.27))))
  (property "Datasheet" "" (at 59.69 97.79 0) (hide yes) (show_name no) (do_not_autoplace no) (effects (font (size 1.27 1.27))))
  (property "Description" "Power symbol creates a global label with name \"+3.3V\"" (at 59.69 97.79 0) (hide yes) (show_name no) (do_not_autoplace no) (effects (font (size 1.27 1.27))))
  (pin "1"))
 (symbol
  (lib_id "Device:LED_Small")
  (at 59.69 107.95 90)
  (unit 1)
  (body_style 1)
  (exclude_from_sim no)
  (in_bom yes)
  (on_board yes)
  (in_pos_files yes)
  (dnp no)
  (fields_autoplaced yes)
  (property "Reference" "D5" (at 62.23 106.6164 90) (show_name no) (do_not_autoplace no) (effects (font (size 1.27 1.27)) (justify right)))
  (property "Value" "RED" (at 62.23 109.1564 90) (show_name no) (do_not_autoplace no) (effects (font (size 1.27 1.27)) (justify right)))
  (property "Footprint" "LED_SMD:LED_0603_1608Metric" (at 59.69 107.95 90) (hide yes) (show_name no) (do_not_autoplace no) (effects (font (size 1.27 1.27))))
  (property "Datasheet" "" (at 59.69 107.95 90) (hide yes) (show_name no) (do_not_autoplace no) (effects (font (size 1.27 1.27))))
  (property "Description" "Light emitting diode, small symbol" (at 59.69 107.95 0) (hide yes) (show_name no) (do_not_autoplace no) (effects (font (size 1.27 1.27))))
  (property "Sim.Pins" "1=K 2=A" (at 59.69 107.95 0) (hide yes) (show_name no) (do_not_autoplace no) (effects (font (size 1.27 1.27))))
  (pin "1")
  (pin "2"))
 (symbol
  (lib_id "Switch:SW_Push")
  (at 72.39 73.66 90)
  (unit 1)
  (body_style 1)
  (exclude_from_sim no)
  (in_bom yes)
  (on_board yes)
  (in_pos_files yes)
  (dnp no)
  (fields_autoplaced yes)
  (property "Reference" "SW3" (at 73.66 72.3899 90) (show_name no) (do_not_autoplace no) (effects (font (size 1.27 1.27)) (justify right)))
  (property "Value" "BTN_0" (at 73.66 74.9299 90) (show_name no) (do_not_autoplace no) (effects (font (size 1.27 1.27)) (justify right)))
  (property "Footprint" "Button_Switch_SMD:SW_SPST_TS-1088-xR020" (at 67.31 73.66 0) (hide yes) (show_name no) (do_not_autoplace no) (effects (font (size 1.27 1.27))))
  (property "Datasheet" "" (at 67.31 73.66 0) (hide yes) (show_name no) (do_not_autoplace no) (effects (font (size 1.27 1.27))))
  (property "Description" "Push button switch, generic, two pins" (at 72.39 73.66 0) (hide yes) (show_name no) (do_not_autoplace no) (effects (font (size 1.27 1.27))))
  (pin "1")
  (pin "2"))
 (symbol
  (lib_id "Device:R_Small")
  (at 82.55 101.6 0)
  (unit 1)
  (body_style 1)
  (exclude_from_sim no)
  (in_bom yes)
  (on_board yes)
  (in_pos_files yes)
  (dnp no)
  (fields_autoplaced yes)
  (property "Reference" "R13" (at 85.09 100.3299 0) (show_name no) (do_not_autoplace no) (effects (font (size 1.016 1.016)) (justify left)))
  (property "Value" "3.3k" (at 85.09 102.8699 0) (show_name no) (do_not_autoplace no) (effects (font (size 1.27 1.27)) (justify left)))
  (property "Footprint" "Resistor_SMD:R_0402_1005Metric" (at 82.55 101.6 0) (hide yes) (show_name no) (do_not_autoplace no) (effects (font (size 1.27 1.27))))
  (property "Datasheet" "" (at 82.55 101.6 0) (hide yes) (show_name no) (do_not_autoplace no) (effects (font (size 1.27 1.27))))
  (property "Description" "Resistor, small symbol" (at 82.55 101.6 0) (hide yes) (show_name no) (do_not_autoplace no) (effects (font (size 1.27 1.27))))
  (pin "2")
  (pin "1"))
 (symbol
  (lib_id "Device:R_Small")
  (at 82.55 63.5 0)
  (unit 1)
  (body_style 1)
  (exclude_from_sim no)
  (in_bom yes)
  (on_board yes)
  (in_pos_files yes)
  (dnp no)
  (fields_autoplaced yes)
  (property "Reference" "R10" (at 85.09 62.2299 0) (show_name no) (do_not_autoplace no) (effects (font (size 1.016 1.016)) (justify left)))
  (property "Value" "10k" (at 85.09 64.7699 0) (show_name no) (do_not_autoplace no) (effects (font (size 1.27 1.27)) (justify left)))
  (property "Footprint" "Resistor_SMD:R_0402_1005Metric" (at 82.55 63.5 0) (hide yes) (show_name no) (do_not_autoplace no) (effects (font (size 1.27 1.27))))
  (property "Datasheet" "" (at 82.55 63.5 0) (hide yes) (show_name no) (do_not_autoplace no) (effects (font (size 1.27 1.27))))
  (property "Description" "Resistor, small symbol" (at 82.55 63.5 0) (hide yes) (show_name no) (do_not_autoplace no) (effects (font (size 1.27 1.27))))
  (pin "1")
  (pin "2"))
 (symbol
  (lib_id "Connector_Generic:Conn_01x04")
  (at 142.24 100.33 0)
  (unit 1)
  (body_style 1)
  (exclude_from_sim no)
  (in_bom no)
  (on_board yes)
  (in_pos_files no)
  (dnp no)
  (fields_autoplaced yes)
  (property "Reference" "J6" (at 144.78 100.3299 0) (show_name no) (do_not_autoplace no) (effects (font (size 1.27 1.27)) (justify left)))
  (property "Value" "OLED" (at 144.78 102.8699 0) (show_name no) (do_not_autoplace no) (effects (font (size 1.27 1.27)) (justify left)))
  (property "Footprint" "Connector_PinHeader_2.54mm:PinHeader_1x04_P2.54mm_Vertical" (at 142.24 100.33 0) (hide yes) (show_name no) (do_not_autoplace no) (effects (font (size 1.27 1.27))))
  (property "Datasheet" "" (at 142.24 100.33 0) (hide yes) (show_name no) (do_not_autoplace no) (effects (font (size 1.27 1.27))))
  (property "Description" "Generic connector, single row, 01x04, script generated (kicad-library-utils/schlib/autogen/connector/)" (at 142.24 100.33 0) (hide yes) (show_name no) (do_not_autoplace no) (effects (font (size 1.27 1.27))))
  (pin "2")
  (pin "1")
  (pin "3")
  (pin "4"))
 (symbol
  (lib_id "Switch:SW_Push")
  (at 95.25 73.66 90)
  (unit 1)
  (body_style 1)
  (exclude_from_sim no)
  (in_bom yes)
  (on_board yes)
  (in_pos_files yes)
  (dnp no)
  (fields_autoplaced yes)
  (property "Reference" "SW4" (at 96.52 72.3899 90) (show_name no) (do_not_autoplace no) (effects (font (size 1.27 1.27)) (justify right)))
  (property "Value" "BTN_1" (at 96.52 74.9299 90) (show_name no) (do_not_autoplace no) (effects (font (size 1.27 1.27)) (justify right)))
  (property "Footprint" "Button_Switch_SMD:SW_SPST_TS-1088-xR020" (at 90.17 73.66 0) (hide yes) (show_name no) (do_not_autoplace no) (effects (font (size 1.27 1.27))))
  (property "Datasheet" "" (at 90.17 73.66 0) (hide yes) (show_name no) (do_not_autoplace no) (effects (font (size 1.27 1.27))))
  (property "Description" "Push button switch, generic, two pins" (at 95.25 73.66 0) (hide yes) (show_name no) (do_not_autoplace no) (effects (font (size 1.27 1.27))))
  (pin "1")
  (pin "2"))
 (symbol
  (lib_id "power:+3.3V")
  (at 105.41 59.69 0)
  (unit 1)
  (body_style 1)
  (exclude_from_sim no)
  (in_bom yes)
  (on_board yes)
  (in_pos_files yes)
  (dnp no)
  (fields_autoplaced yes)
  (property "Reference" "#PWR038" (at 105.41 63.5 0) (hide yes) (show_name no) (do_not_autoplace no) (effects (font (size 1.27 1.27))))
  (property "Value" "+3.3V" (at 105.41 54.61 0) (show_name no) (do_not_autoplace no) (effects (font (size 1.27 1.27))))
  (property "Footprint" "" (at 105.41 59.69 0) (hide yes) (show_name no) (do_not_autoplace no) (effects (font (size 1.27 1.27))))
  (property "Datasheet" "" (at 105.41 59.69 0) (hide yes) (show_name no) (do_not_autoplace no) (effects (font (size 1.27 1.27))))
  (property "Description" "Power symbol creates a global label with name \"+3.3V\"" (at 105.41 59.69 0) (hide yes) (show_name no) (do_not_autoplace no) (effects (font (size 1.27 1.27))))
  (pin "1"))
 (symbol
  (lib_id "Device:R_Small")
  (at 105.41 101.6 0)
  (unit 1)
  (body_style 1)
  (exclude_from_sim no)
  (in_bom yes)
  (on_board yes)
  (in_pos_files yes)
  (dnp no)
  (fields_autoplaced yes)
  (property "Reference" "R14" (at 107.95 100.3299 0) (show_name no) (do_not_autoplace no) (effects (font (size 1.016 1.016)) (justify left)))
  (property "Value" "3.3k" (at 107.95 102.8699 0) (show_name no) (do_not_autoplace no) (effects (font (size 1.27 1.27)) (justify left)))
  (property "Footprint" "Resistor_SMD:R_0402_1005Metric" (at 105.41 101.6 0) (hide yes) (show_name no) (do_not_autoplace no) (effects (font (size 1.27 1.27))))
  (property "Datasheet" "" (at 105.41 101.6 0) (hide yes) (show_name no) (do_not_autoplace no) (effects (font (size 1.27 1.27))))
  (property "Description" "Resistor, small symbol" (at 105.41 101.6 0) (hide yes) (show_name no) (do_not_autoplace no) (effects (font (size 1.27 1.27))))
  (pin "2")
  (pin "1")))
